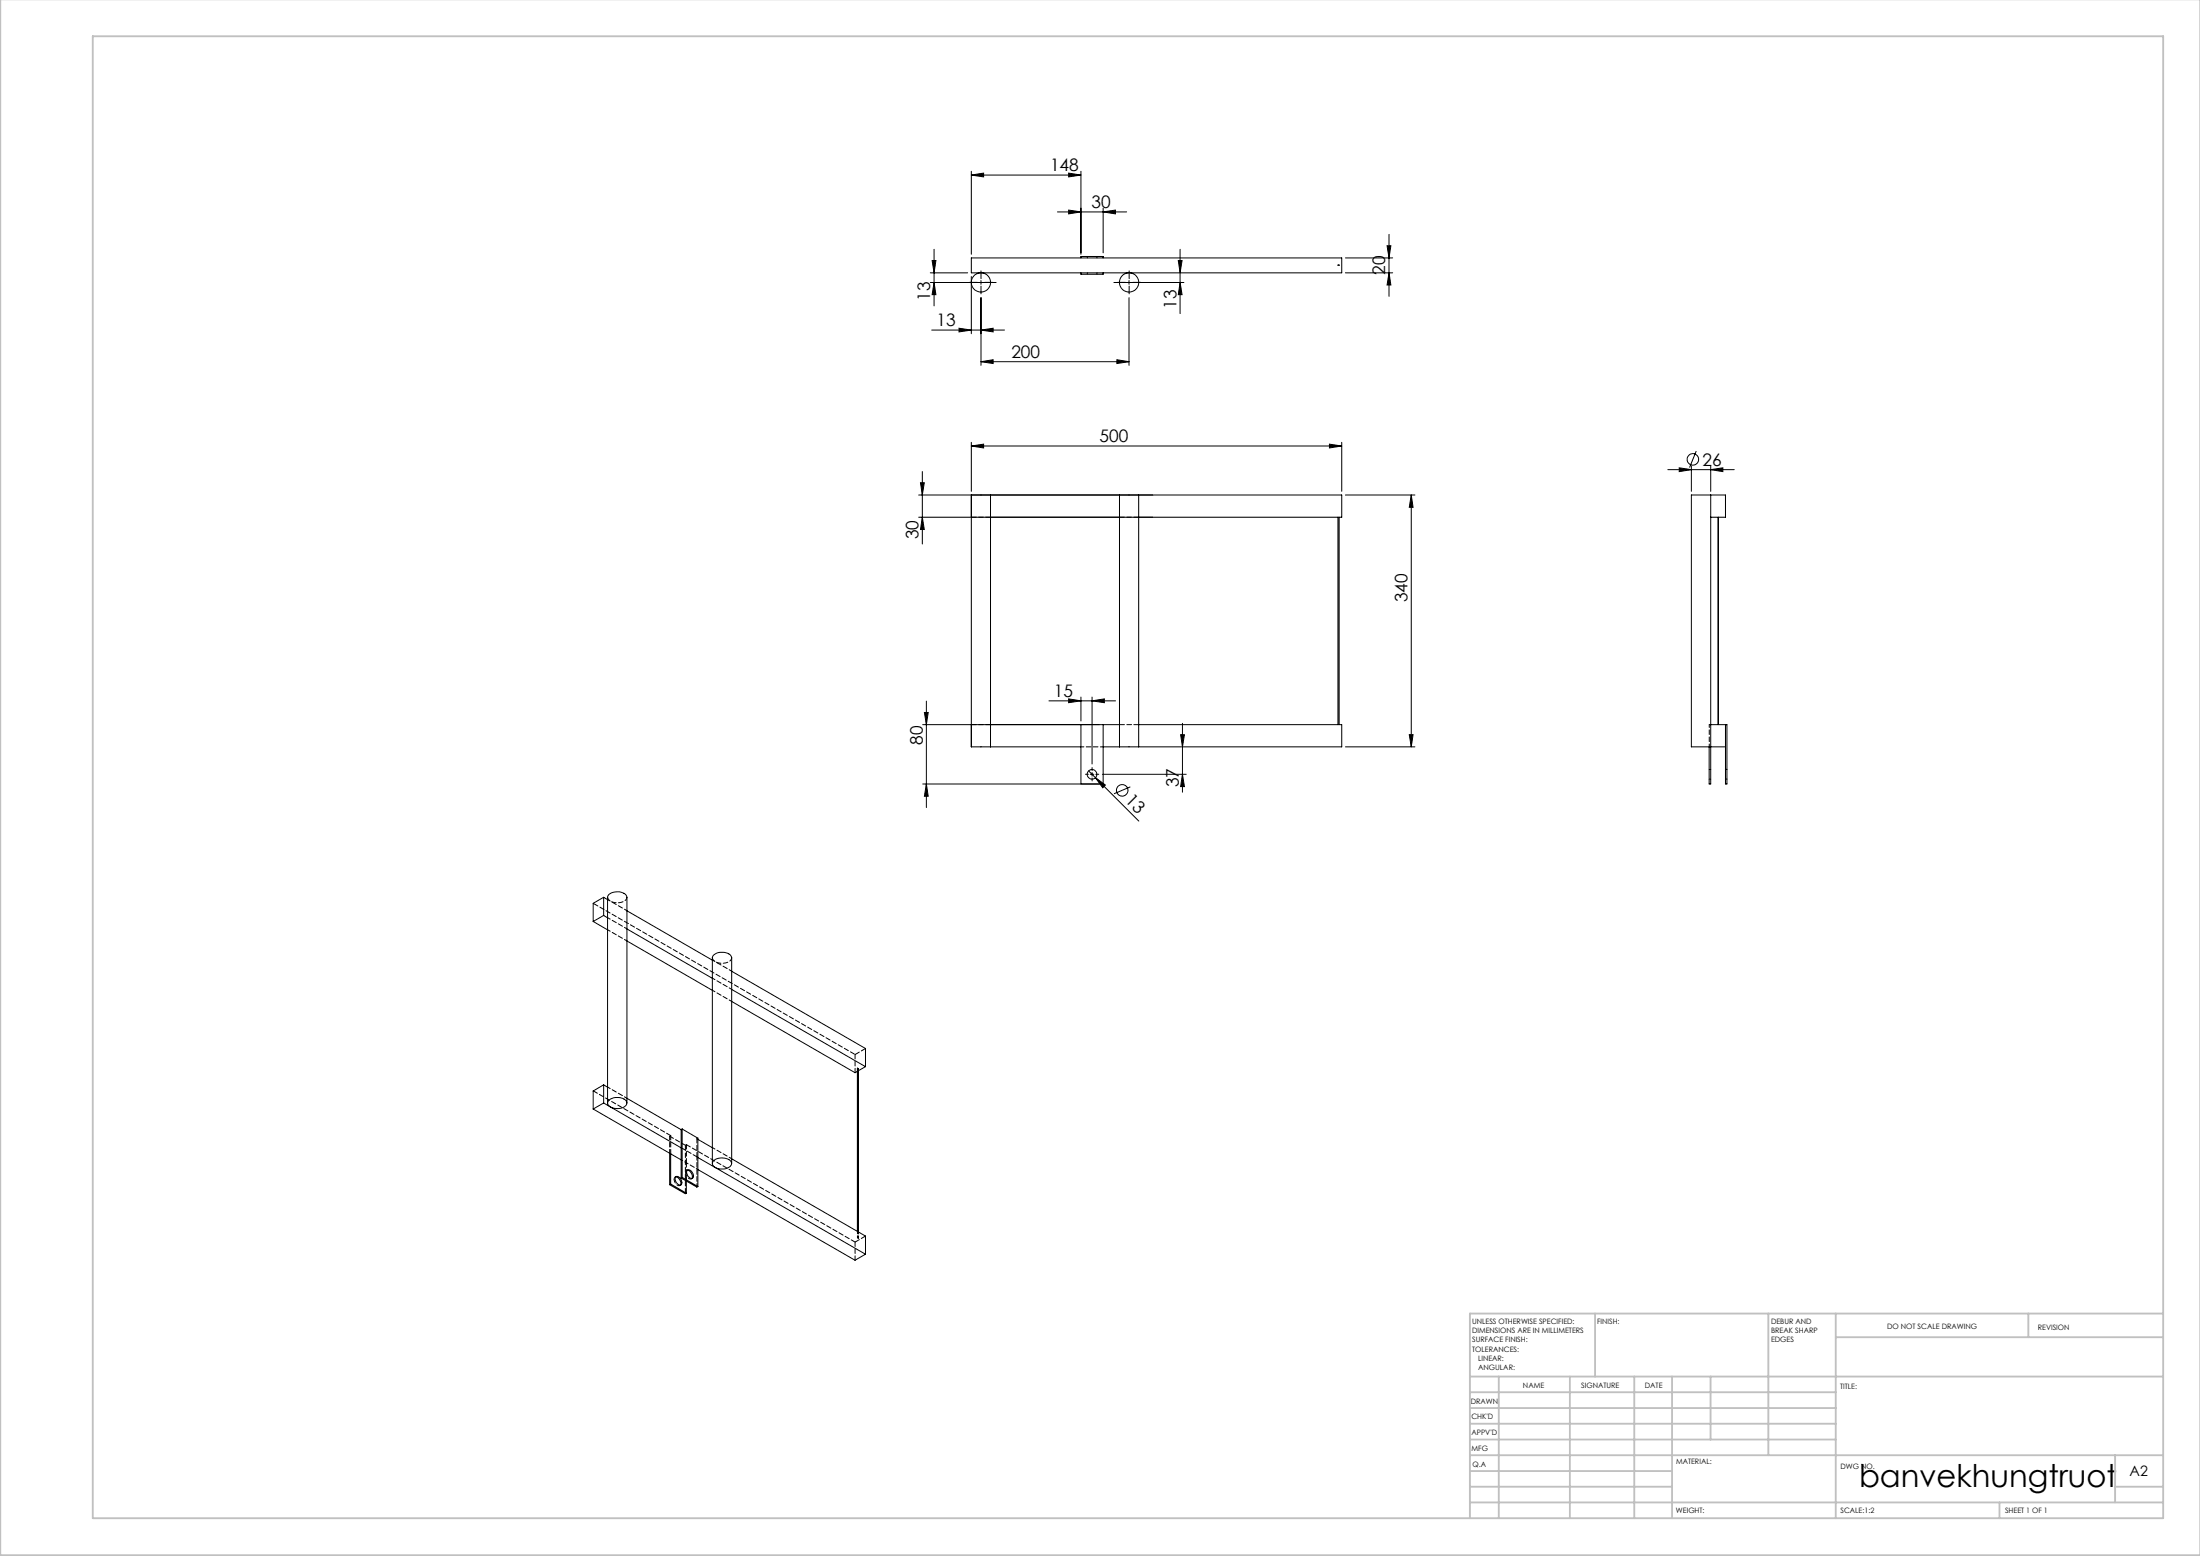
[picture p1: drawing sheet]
<svg xmlns="http://www.w3.org/2000/svg" width="594mm" height="420mm" viewBox="0 0 594 420" stroke-linecap="round" stroke-linejoin="round" font-family="sans-serif">
<g fill="none" stroke="#000" stroke-width=".27">
<path d="M262.3 47.3l3.3-.6v1zM262.3 46.2v22.4M262.3 47.3h29.6M285.5 57.2h18.7M288.5 56.7l3.4 .5-3.4 .5zM288.5 46.7l3.4 .6-3.4 .4zM291.9 46.2v22.4M297.9 57.2l3.3-.5v1zM297.9 56.2v12M251.2 76.3h17.8M251.2 73.6h10.1M251.7 70.3h1l-.5 3.3z"/>
<path d="M252.2 76.3l.5 3.2h-1zM252.2 67.3v15.3M262.3 74.6v15.5M262.3 69.6h100v4h-100zM264.9 75.7v1M291.9 69.6v-.4h6v.4M291.9 73.6v.4h6v-.4M300.7 76.3h19M304.8 75.7v1M318.1 70.3h1.1l-.6 3.3zM318.6 67.3v17.3M318.6 76.3l.6 3.2h-1.1z"/>
<path d="M363.3 73.6h12.7M363.3 69.6h12.7M374.5 66.3h1l-.5 3.3zM375 73.6l.5 3.3h-1zM375 63.3v16.7M251.6 89.1h19.6M258.9 88.6l3.4 .5-3.4 .5zM264.9 89.1l3.2-.5v1zM264.9 97.6l3.2-.5v1zM264.9 80.3v18.3M264.9 97.6h39.9M301.6 97.1l3.2 .5-3.2 .5z"/>
<path d="M304.8 80.3v18.3M262.3 119.4v13.2M359 119.9l3.3 .5-3.3 .5zM362.3 119.4v13.2M248 133.6h114.3v6h-114.3M248.5 130.3h1.1l-.6 3.3zM249 139.6l.6 3.3h-1.1zM249 127.3v19.5M262.3 120.4l3.3-.5v1zM262.3 133.6h5.1v68h-5.1zM262.3 120.4h100M361.2 139.6v56"/>
<path d="M361.6 139.6v56M363.3 133.6h18.7M381 133.6v68M381 133.6l.5 3.3h-1zM450.3 126.8h17.9M453.4 126.3l3.3 .5-3.3 .5zM456.7 125.8v6.8M458 121.8l-1.8 4.4M461.9 126.8l3.3-.5v1zM461.9 125.8v6.8M461.9 133.6h-5.2v68h9.2M461.9 133.6v78h-.4v-10"/>
<path d="M461.9 133.6h4v6h-4M463.9 139.6v56M464 139.6v56M249.6 192.3h1l-.5 3.3zM250.1 189.2v28.8M283.2 189.2h18M288.5 188.6l3.4 .6-3.4 .5zM291.9 188.2v6.4M291.9 195.6v16M294.9 189.2l3.3-.6v1.1zM294.9 188.2v18M297.9 195.6v16h-48.8"/>
<path d="M302.3 195.6h-53.2M307.4 195.6h54.9v6h-54.9M318.8 198.3h1l-.5 3.3zM319.3 195.2v18.6M380.5 198.3h1l-.5 3.3zM461.9 195.6h4.4v16h-.4v-16M250.1 211.6l.5 3.3h-1zM267.4 201.6h24.5M293.9 208.1l13.6 13.5M294.4 209h.9M294.9 208.5v1M295.8 209.9l2.7 2-.8 .7z"/>
<path d="M297.6 209h22.7M297.9 201.6h4.4M302.3 201.6v-68h5.1v68M302.3 201.6h5.1M305.2 212.4l-4.4 1.9M319.3 209l.5 3.3h-1zM363.3 201.6h18.7M160.2 248.7l3.8 2.3M163 242.2v4.9M163 242.2l-2.8 1.6v4.9M163 247.1l-2.8 1.6M163 247.1l1 .6"/>
<path d="M163 242.2l1 .6M169.3 250.7l23 13.4M169.3 254l23 13.3M169.3 245.8l23 13.4M197.6 262.2l36.1 20.8v4.9M197.6 267.1l36.1 20.8M197.6 270.3l33.3 19.2 .6-.3M160.2 299.3l20.9 12.1M163 292.8v4.9M163 292.8l1 .7M163 297.7l20.9 12.1M163 297.7l-2.8 1.6"/>
<path d="M163 292.8l-2.8 1.7v4.8M164 297.7v-55.5a2.39 2.39 0 0 1 3-1.5 2.21 2.21 0 0 1 2.3 1.5v55.5M164.4 297a3.6 3.6 0 0 1 4.8 .3 1.69 1.69 0 0 1-2 1.9 2.56 2.56 0 0 1-3.2-1.5zM169.3 296.5l14.6 8.4M231.6 288.3l-.1 44.1M231.6 288.3l.2 .1v44.1M231.6 288.3v44.1M233.7 287.9l-1.9 1.1M180.8 311.3v8.5M180.8 319.8l4.2 2.4 .3-.1M181.1 311.4l2.8 1.7M181.1 311.4v8.2"/>
<path d="M181.1 319.6l-.3 .2M181.1 319.6l4.2 2.5M182.4 317.7a1.34 1.34 0 0 1 1.7 1.5 .61 .61 0 0 1-.4 .7 .61 .61 0 0 1-.7-.3 1.66 1.66 0 0 1-.6-1.9zM182.4 317.7a1.66 1.66 0 0 1 1.3 2.2M183.9 304.9v13.1M183.9 318l4.2 2.4 .3-.1M184.2 304.7v13.1M184.2 317.8l-.3 .2M184.2 304.7l-.3 .2M184.2 317.8l4.2 2.5M184.2 304.7l4.2 2.5v13.1M185.3 318.8v3.3"/>
<path d="M185.5 315.9a1.66 1.66 0 0 1 1.3 2.2M185.6 315.9a1.32 1.32 0 0 1 1.6 1.5 .61 .61 0 0 1-.4 .7 .61 .61 0 0 1-.7-.3 1.57 1.57 0 0 1-.5-1.9zM188.4 307.5l3.9 2.3M188.4 312.4l45.3 26.1M188.4 315.7l42.5 24.5 2.8-1.7M192.3 314.1v-55.6a2.65 2.65 0 0 1 3.4-1.4 1.9 1.9 0 0 1 1.9 1.4v55.6M192.5 313.5a3.5 3.5 0 0 1 4.9 .1 1.31 1.31 0 0 1-1.1 1.7 3.1 3.1 0 0 1-3.9-1.1zM197.6 312.8l36.1 20.8v4.9"/>
<circle cx="264.8" cy="76.2" r="2.6"/>
<circle cx="304.9" cy="76.2" r="2.6"/>
<circle cx="457.1" cy="124" r="1.56"/>
<circle cx="294.9" cy="209" r="1.3"/>
<circle cx="303" cy="213.3" r="1.56"/>
</g>
<path d="M263.9 76.2h-2.1M264.9 75.2v-2.1M264.9 77.2v2.1M265.9 76.2h2.1M303.9 76.2h-2.1M304.9 75.2v-2.1M304.9 77.2v2.1M305.9 76.2h2.1M293.9 209h-.8M294.9 208v-.8M294.9 210v.8M295.9 209h.8" fill="none" stroke="#000" stroke-width=".27" stroke-dasharray="15.2 1.3 1.3 1.3"/>
<g fill="none" stroke="#c0c0c0" stroke-width=".5">
<path d="M.1 -.1v419.9h594M25 9.8h559.1v400h-559.1zM430.7 354.6v17M477.4 354.6v38.2M495.7 354.6v55.2M547.7 354.6v6.3M584.1 354.6h-187.2v55.2M396.9 371.6h187.2M396.9 375.8h98.8M404.7 371.6v38.2M423.9 371.6v38.2M441.3 371.6v38.2"/>
<path d="M451.4 371.6v38.2M461.9 371.6v17M495.7 360.9h88.4M396.9 388.6h98.8M396.9 384.3h98.8M396.9 380.1h98.8M396.9 397.1h54.5M396.9 392.8h187.2M571.1 392.8v12.7M396.9 405.5h187.2M396.9 401.3h54.5M539.9 405.5v4.3"/>
<path d="M571.1 401.3h13"/>
</g>
<g fill="#000">
<path d="M295.8 209.9l2.7 2-.8 .7z"/>
<path d="M262.3 120.4l3.3-.5v1zM359 119.9l3.3 .5-3.3 .5zM288.5 56.7l3.4 .5-3.4 .5zM297.9 57.2l3.3-.5v1zM262.3 47.3l3.3-.6v1zM288.5 46.7l3.4 .6-3.4 .4z"/>
<path d="M249.6 192.3h1l-.5 3.3zM250.1 211.6l.5 3.3h-1zM374.5 66.3h1l-.5 3.3zM375 73.6l.5 3.3h-1z"/>
<path d="M294.9 189.2l3.3-.6v1.1zM288.5 188.6l3.4 .6-3.4 .5zM461.9 126.8l3.3-.5v1zM453.4 126.3l3.3 .5-3.3 .5zM264.9 89.1l3.2-.5v1zM258.9 88.6l3.4 .5-3.4 .5zM301.6 97.1l3.2 .5-3.2 .5zM264.9 97.6l3.2-.5v1z"/>
<path d="M380.5 198.3h1l-.5 3.3zM381 133.6l.5 3.3h-1zM249 139.6l.6 3.3h-1.1zM248.5 130.3h1.1l-.6 3.3zM319.3 209l.5 3.3h-1zM318.8 198.3h1l-.5 3.3zM252.2 76.3l.5 3.2h-1zM251.7 70.3h1l-.5 3.3zM318.6 76.3l.6 3.2h-1.1zM318.1 70.3h1.1l-.6 3.3z"/>
</g>
<path d="M262.3 139.6h5.2M302.3 139.6h5.2M267.5 195.6h-5.2M307.5 195.6h-5.2" fill="none" stroke="#000" stroke-width=".27" stroke-dasharray="1.3 .6" stroke-dashoffset="-.1"/>
<path d="M291.9 201.6h6M461.5 201.6v-6M164.1 247.7l5.2 3M169.3 254l-5.2-3M169.3 245.8l-5.2-3M192.4 264l5.2 3M197.6 270.3l-5.2-3M197.6 262.1l-5.2-3M169.3 296.4l-5.2-3M197.6 312.8l-5.2-3" fill="none" stroke="#000" stroke-width=".27" stroke-dasharray="1.3 .6" stroke-dashoffset=".5"/>
<g fill="none" stroke="#000" stroke-width=".27" stroke-dasharray="1.3 .6">
<path d="M293.6 69.2v.4M293.6 73.6v.4M296.2 69.6v-.4M296.2 74v-.4M361.3 71.5v.1M361.3 71.6h.3M361.6 71.5h-.3M361.6 71.6v-.1M461.5 195.6h.4M461.5 210.3h.4M461.9 207.7h-.4M465.9 210.3h.4"/>
<path d="M466.3 207.7h-.4M231.7 288.5l-.2-.1M231.8 289l-.3 .2M231.8 288.4l-.1 .1M233.7 283l-2.8 1.6M180.8 306.7l.3-.2M181.1 306.5l-20.9-12.1M182.6 317.6l-.3 .1M183.6 320l.3-.2M185.3 309l-.2 .1M185.7 315.8l-.3 .1M186.7 318.2l.3-.2"/>
<path d="M188.2 312.2l.3 .2M188.5 307.2l-.3 .1M188.5 307.5l-.3-.2M231.5 334.1l.2 .1M231.6 334l-.1 .1M231.7 334.2h.1M231.8 334.2l-.2-.2M233.7 333.6l-2.8 1.7"/>
</g>
<path d="M230.9 289.5v-4.9M181.1 311.4v-4.9M183.9 309.8l4.3 2.4M185.1 309.1l-4.3-2.4M185.3 318.8v-4.9M185.3 313.9v-4.9M188.2 312.2v-4.9M230.9 335.3l-45.6-26.3M230.9 340.2v-4.9" fill="none" stroke="#000" stroke-width=".27" stroke-dasharray="1.3 .6" stroke-dashoffset=".1"/>
<path d="M185.3 313.9l3.2 1.8" fill="none" stroke="#000" stroke-width=".27" stroke-dasharray="1.3 .6" stroke-dashoffset=".7"/>
<path d="M183.9 313.1l1.4 .8M231.6 334v-1.6M231.8 334.2v-1.7" fill="none" stroke="#000" stroke-width=".27" stroke-dasharray="1.3 .6" stroke-dashoffset=".8"/>
<path d="M182.4 317.7l-.3 .2-.1 .4M185.1 316.5l.1-.4 .4-.2M188.2 320.4v-8.2" fill="none" stroke="#000" stroke-width=".27" stroke-dasharray="1.3 .6" stroke-dashoffset=".4"/>
<path d="M169.3 242.2a2.6 2.6 0 0 1-3.4 1.4 1.88 1.88 0 0 1-1.8-1.4M197.6 258.5a2.6 2.6 0 0 1-3.4 1.5 1.88 1.88 0 0 1-1.8-1.5M182 318.3a1.34 1.34 0 0 0 1.7 1.6M186.8 318.1a1.13 1.13 0 0 1-1.6-1l-.1-.6" fill="none" stroke="#000" stroke-width=".27" stroke-dasharray="1.3 .6" stroke-dashoffset=".2"/>
<path d="M180.8 311.3v-4.6" fill="none" stroke="#000" stroke-width=".27" stroke-dasharray="1.3 .6" stroke-dashoffset=".3"/>
<path d="M230.9 284.6l-70.7-40.8M185.1 322.2v-13.1" fill="none" stroke="#000" stroke-width=".27" stroke-dasharray="1.3 .6" stroke-dashoffset="-.2"/>
<path d="M231.5 334.1v-1.7" fill="none" stroke="#000" stroke-width=".27" stroke-dasharray="1.3 .6" stroke-dashoffset=".9"/>
<path d="M231.7 334.2v-45.7" fill="none" stroke="#000" stroke-width=".27" stroke-dasharray="1.3 .6" stroke-dashoffset=".6"/>
<text font-size="8.5" x="502" y="401.5">banvekhungtruot</text>
<g font-size="4.7">
<text x="283.5" y="46.2">148</text>
<text x="294.7" y="56.2">30</text>
<text x="374" y="74.2" transform="rotate(-90 374 74.2)">20</text>
<text x="251.2" y="81.3" transform="rotate(-90 251.2 81.3)">13</text>
<text x="317.6" y="83.3" transform="rotate(-90 317.6 83.3)">13</text>
<text x="252.9" y="88.1">13</text>
<text x="273.1" y="96.6">200</text>
<text x="296.9" y="119.4">500</text>
<text x="459.7" y="125.7">26</text>
<text x="248" y="145.5" transform="rotate(-90 248 145.5)">30</text>
<text x="380" y="162.5" transform="rotate(-90 380 162.5)">340</text>
<text x="284.5" y="188.1">15</text>
<text x="249.1" y="201" transform="rotate(-90 249.1 201)">80</text>
<text x="318.3" y="212.5" transform="rotate(-90 318.3 212.5)">37</text>
<text x="303.6" y="216.3" transform="rotate(45 303.6 216.3)">13</text>
</g>
<text font-size="3.9" x="575" y="398.4">A2</text>
<g font-size="2">
<text x="397.5" y="357.4">UNLESS OTHERWISE SPECIFIED:</text>
<text x="397.5" y="359.9">DIMENSIONS ARE IN MILLIMETERS</text>
<text x="431.2" y="357.4">FINISH:</text>
<text x="478.2" y="357.3">DEBUR AND</text>
<text x="478.2" y="359.8">BREAK SHARP</text>
<text x="509.5" y="358.8">DO NOT SCALE DRAWING</text>
<text x="550.2" y="359">REVISION</text>
<text x="397.5" y="362.4">SURFACE FINISH:</text>
<text x="397.5" y="364.9">TOLERANCES:</text>
<text x="478.2" y="362.3">EDGES</text>
<text x="399.1" y="367.4">LINEAR:</text>
<text x="399.1" y="369.9">ANGULAR:</text>
<text x="411.2" y="374.8">NAME</text>
<text x="426.9" y="374.7">SIGNATURE</text>
<text x="444.1" y="374.7">DATE</text>
<text x="496.8" y="375">TITLE:</text>
<text x="397.1" y="378.9">DRAWN</text>
<text x="397.3" y="383.1">CHK'D</text>
<text x="397.3" y="387.2">APPV'D</text>
<text x="397.3" y="391.6">MFG</text>
<text x="397.5" y="395.9">Q.A</text>
<text x="452.5" y="395.3">MATERIAL:</text>
<text x="497" y="396.4">DWG NO.</text>
<text x="452.5" y="408.3">WEIGHT:</text>
<text x="497" y="408.4">SCALE:1:2</text>
<text x="541.4" y="408.4">SHEET 1 OF 1</text>
</g>
</svg>
